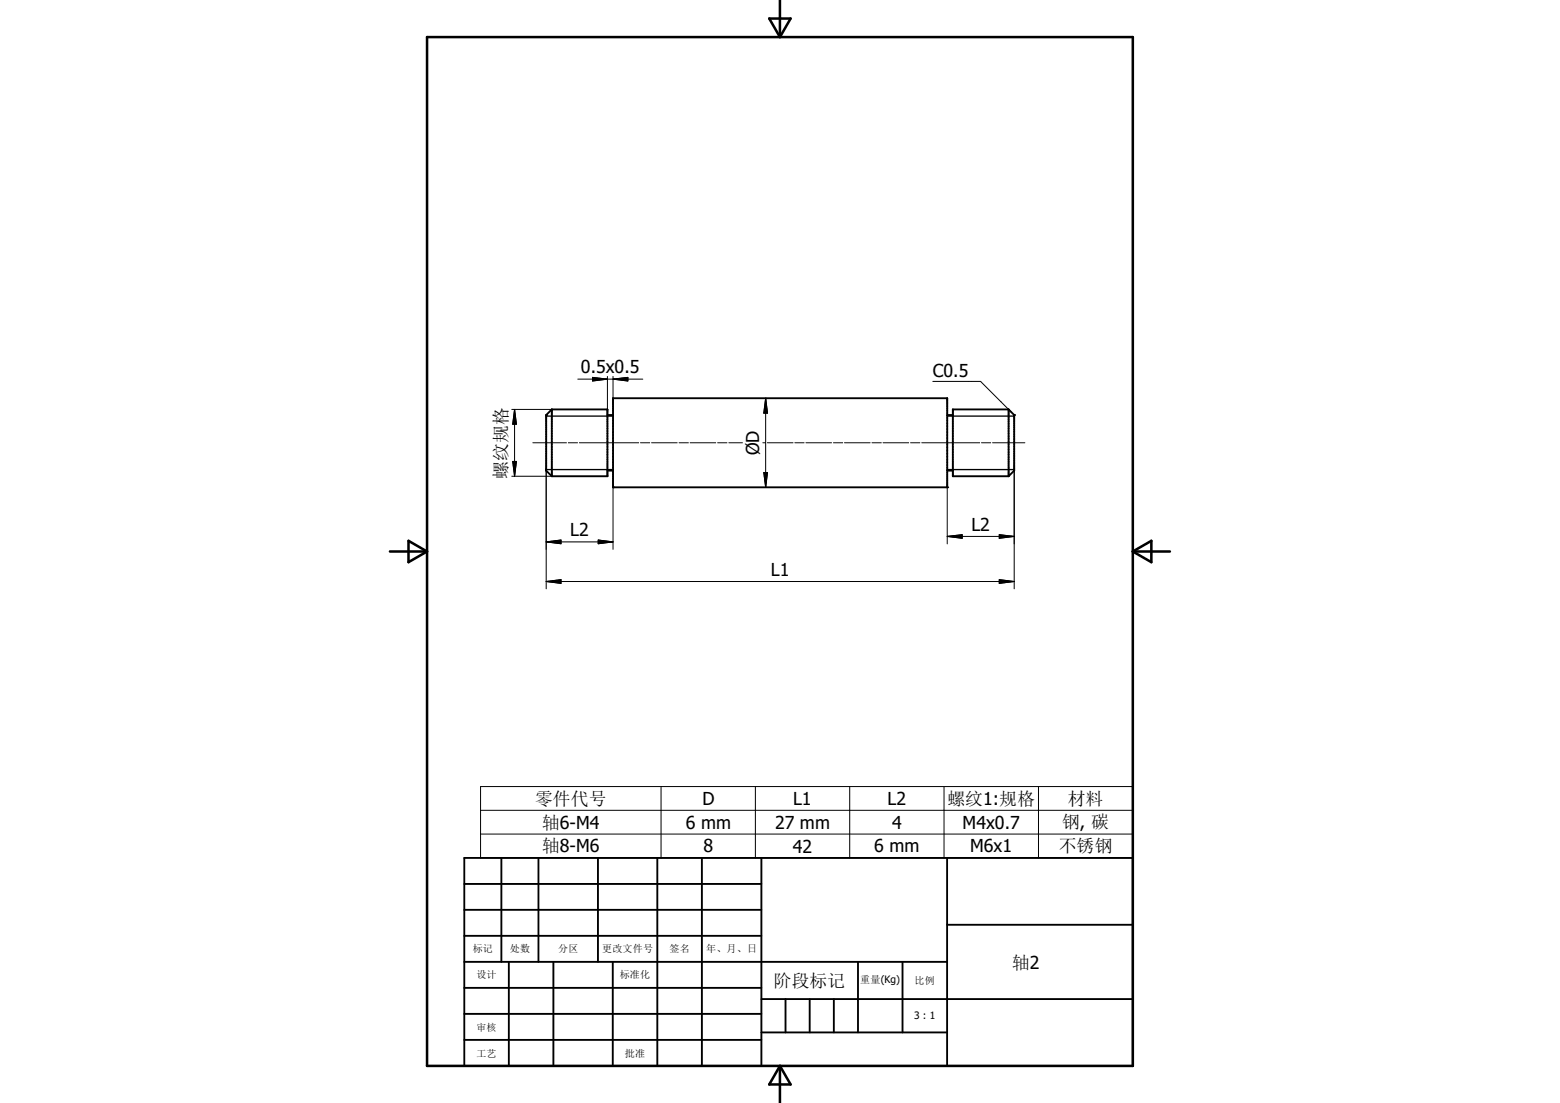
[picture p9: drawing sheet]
<svg xmlns="http://www.w3.org/2000/svg" width="297mm" height="210mm" viewBox="0 0 297 210" stroke-linecap="round" stroke-linejoin="round" font-family="sans-serif">
<g fill="none" stroke="#000" stroke-width=".36">
<path d="M105.1 78v12.7M105.1 78l-1.1 1v10.6l1.1 1.1M105.1 78h10.5v12.7h-10.5M115.6 79h1.1M116.7 75.8h63.6v17h-63.6zM180.3 79h1.1M192 78l1.1 1v10.6l-1.1 1.1M192 78v12.7M192 78h-10.6v12.7h10.6M115.6 89.6h1.1M180.3 89.6h1.1M88.4 163.4h127.3v39.6h-127.3z"/>
<path d="M88.4 168.3h56.6M88.4 173.2h56.6M88.4 178.2h56.6M95.5 163.4v19.7M102.5 163.4v19.7M113.8 163.4v19.7M125.1 163.4v39.6M133.6 163.4v39.6M145 163.4v39.6M180.3 176.1h35.4M180.3 163.4v39.6M88.4 198h56.6"/>
<path d="M88.4 193h56.6M88.4 188.1h56.6M88.4 183.1h91.9M96.9 183.1v19.9M105.4 183.1v19.9M116.7 183.1v19.9M145 196.6h35.3M145 190.2h70.7M149.6 190.2v6.4M154.2 190.2v6.4M158.8 190.2v6.4M163.4 183.1v13.5"/>
<path d="M171.8 183.1v13.5"/>
</g>
<g fill="#000">
<circle cx="104" cy="79" r=".18"/>
<circle cx="193.1" cy="79" r=".18"/>
<circle cx="116.7" cy="92.8" r=".18"/>
<circle cx="180.3" cy="92.8" r=".18"/>
</g>
<path d="M104 79.2h12.7M180.3 79.2h12.8M104 89.4h12.7M180.3 89.4h12.8" fill="none" stroke="#000" stroke-width=".25"/>
<path d="M81.3 7.1h134.4v195.9h-134.4zM146.5 3.5h4l-2 3.6zM148.5 0v7.1M74.2 105h7.1M77.8 103l3.5 2-3.5 2zM215.7 105h7M215.7 105l3.5-2v4zM148.5 203v7M148.5 203l2 3.5h-4z" fill="none" stroke="#000" stroke-width=".48"/>
<g fill="none" stroke="#000" stroke-width=".19">
<path d="M97.4 78h7.7M98 78v12.7M98 78l.3 2.8h-.7zM110 72.2h12.4M112.8 71.9l2.8 .3-2.8 .3zM115.6 71.7v6.3M116.7 71.7v4.1M116.7 72.2l2.8-.3v.6zM145.8 75.8v17M145.8 75.8l.3 2.9h-.7zM177.6 72.6h9.1l5.9 5.9M97.4 90.7h7.7"/>
<path d="M97.6 87.9h.7l-.3 2.8zM101.4 84.3h6.5M104 89.6v22.5M108.2 84.3h1.8M110.3 84.3h11.3M116.7 92.8v11.8M121.9 84.3h1.8M124.1 84.3h4.8M129.3 84.3h1.8M131.4 84.3h4.9M136.6 84.3h1.8M138.8 84.3h2.6"/>
<path d="M145.2 84.3h.5M145.4 90h.7l-.3 2.8zM146.1 84.3h4.9M151.3 84.3h1.8M153.4 84.3h4.9M158.7 84.3h1.7M160.8 84.3h4.9M166 84.3h1.8M168.1 84.3h4.9M173.4 84.3h1.7M175.5 84.3h11M180.3 92.8v10.8"/>
<path d="M186.9 84.3h1.7M189 84.3h6.1M193.1 89.6v22.5M104 110.7h89.1M104 110.7l2.8-.3v.7zM104 103.2l2.8-.4v.7zM104 103.2h12.7M113.9 102.8l2.8 .4-2.8 .3zM180.3 102.1h12.8M180.3 102.1l2.9-.3v.7zM190.3 110.4l2.8 .3-2.8 .4zM190.3 101.8l2.8 .3-2.8 .4z"/>
<path d="M91.5 149.8h124.2v13.6h-124.2zM91.5 154.3h124.2M91.5 158.8h124.2M125.9 149.8v13.6M143.8 149.8v13.6M161.8 149.8v13.6M179.7 149.8v13.6M197.7 149.8v13.6"/>
</g>
<path d="M112.8 71.9l2.8 .3-2.8 .3zM116.7 72.2l2.8-.3v.6zM145.8 75.8l.3 2.9h-.7zM97.6 87.9h.7l-.3 2.8zM98 78l.3 2.8h-.7zM145.4 90h.7l-.3 2.8zM104 110.7l2.8-.3v.7zM104 103.2l2.8-.4v.7zM113.9 102.8l2.8 .4-2.8 .3zM180.3 102.1l2.9-.3v.7zM190.3 110.4l2.8 .3-2.8 .4zM190.3 101.8l2.8 .3-2.8 .4z" fill="#000" stroke="#000" stroke-width=".19"/>
<g font-size="3.4">
<text x="110.6" y="71.1">0.5x0.5</text>
<text x="177.6" y="71.7">C0.5</text>
<text x="144.5" y="86.7" transform="rotate(-90 144.5 86.7)">ØD</text>
<text x="96.6" y="91.1" transform="rotate(-90 96.6 91.1)">螺纹规格</text>
<text x="185" y="101.1">L2</text>
<text x="108.6" y="102.2">L2</text>
<text x="146.8" y="109.6">L1</text>
<text x="101.9" y="153.2">零件代号</text>
<text x="133.7" y="153.2">D</text>
<text x="151" y="153.3">L1</text>
<text x="169" y="153.3">L2</text>
<text x="180.4" y="153.2">螺纹1:规格</text>
<text x="203.3" y="153.2">材料</text>
<text x="103.2" y="157.8">轴6-M4</text>
<text x="130.6" y="157.8">6 mm</text>
<text x="147.6" y="157.8">27 mm</text>
<text x="169.8" y="157.8">4</text>
<text x="183.3" y="157.8">M4x0.7</text>
<text x="202.2" y="157.6">钢, 碳</text>
<text x="103.2" y="162.3">轴8-M6</text>
<text x="134" y="162.3">8</text>
<text x="150.9" y="162.3">42</text>
<text x="166.4" y="162.3">6 mm</text>
<text x="184.7" y="162.3">M6x1</text>
<text x="201.6" y="162.3">不锈钢</text>
<text x="192.7" y="184.4">轴2</text>
<text x="147.4" y="187.9">阶段标记</text>
</g>
<g font-size="1.9">
<text x="90" y="181.4">标记</text>
<text x="97.1" y="181.4">处数</text>
<text x="106.3" y="181.4">分区</text>
<text x="114.6" y="181.4">更改文件号</text>
<text x="127.5" y="181.4">签名</text>
<text x="134.4" y="181.4">年、月、日</text>
<text x="90.7" y="186.3">设计</text>
<text x="118" y="186.3">标准化</text>
<text x="163.8" y="187.2">重量(Kg)</text>
<text x="174.1" y="187.4">比例</text>
<text x="90.7" y="196.2">审核</text>
<text x="174" y="194.1">3 : 1</text>
<text x="90.7" y="201.2">工艺</text>
<text x="119" y="201.2">批准</text>
</g>
</svg>
